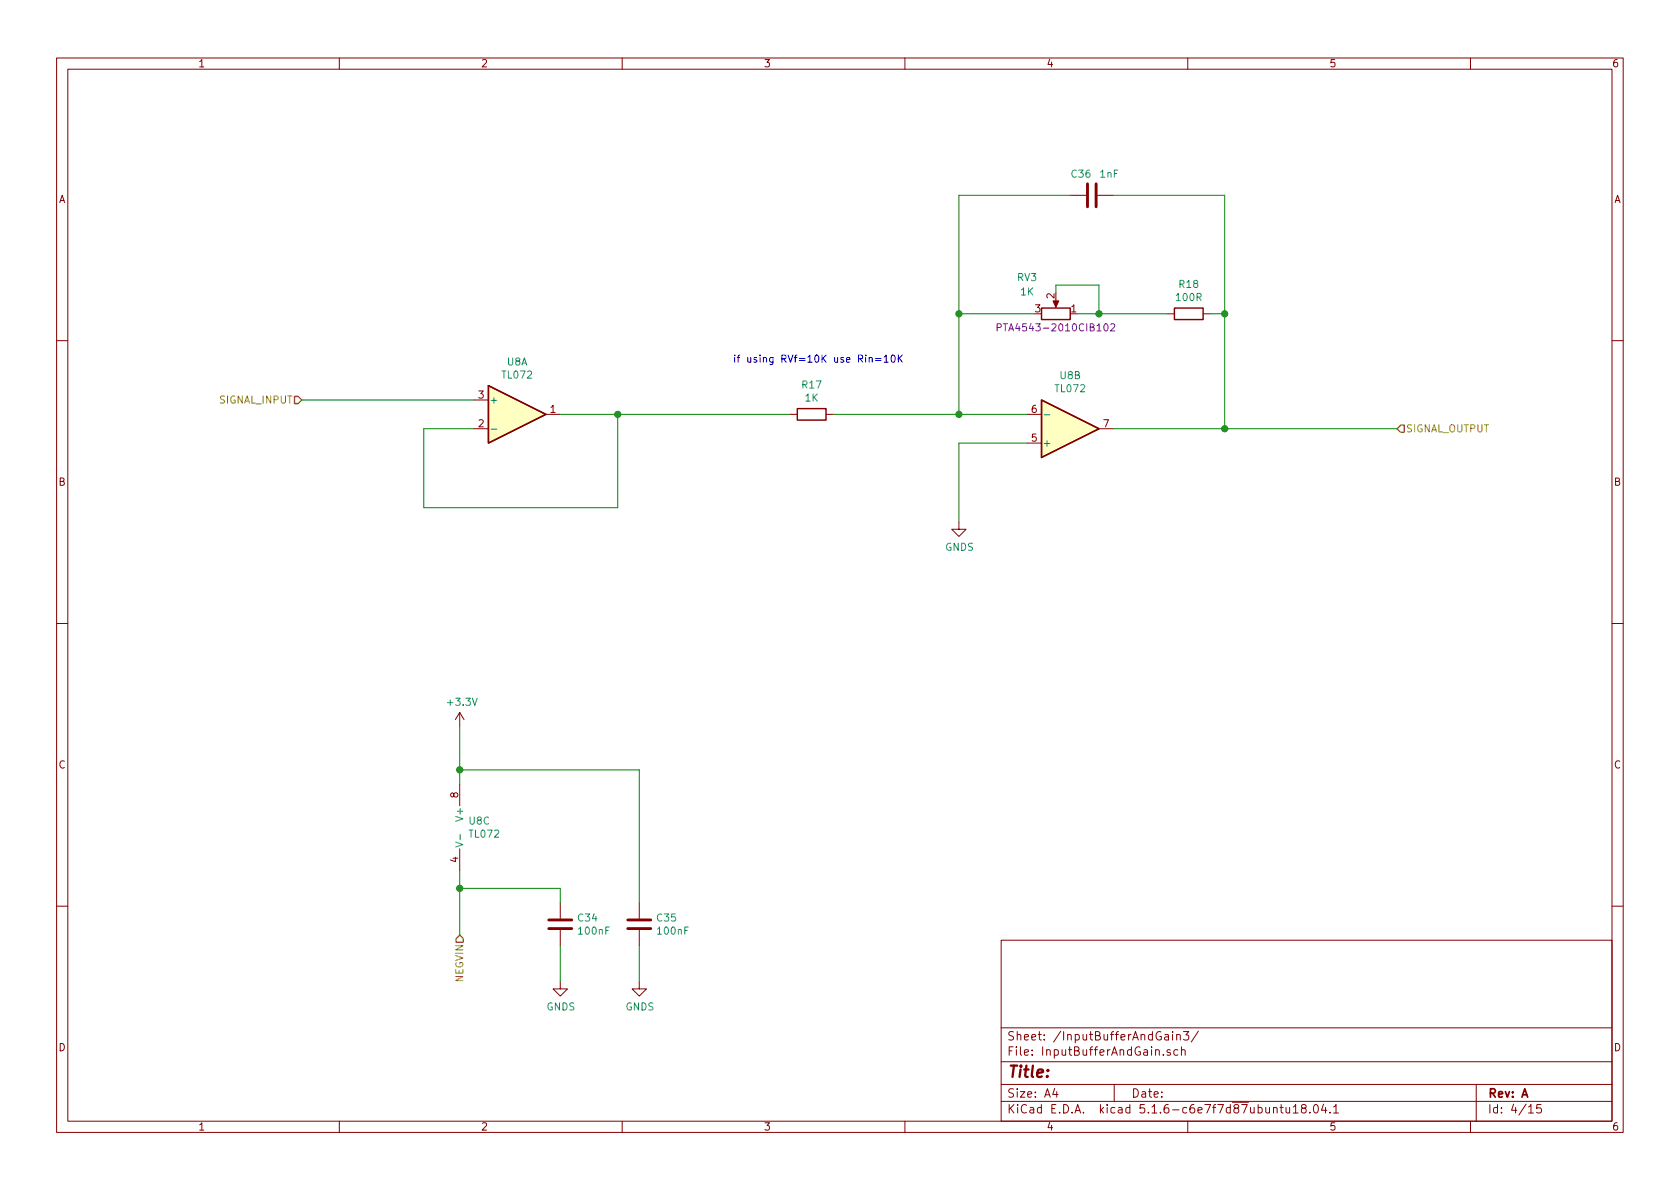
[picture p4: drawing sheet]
<svg xmlns="http://www.w3.org/2000/svg" width="297mm" height="210mm" viewBox="0 0 297 210" stroke-linecap="round" stroke-linejoin="round" font-family="sans-serif">
<g fill="none" stroke="#840000" stroke-width=".18">
<path d="M10 10.3h277v189.9h-277zM12 12.2h273v186.1h-273zM60 10.3v1.9M110 10.3v1.9M160 10.3v1.9M210 10.3v1.9M260 10.3v1.9M189.2 34.5h2.8M194.1 34.5h2.7M186.7 53v1M206.4 55.5h1.2M212.7 55.5h1.3"/>
<path d="M10 60.2h2M83.8 75.8h2.6M83.8 70.7h2.6M96.5 73.3h2.6M139.7 73.3h1.3M146 73.3h1.3M181.6 78.4h2.5M181.6 73.3h2.5M194.3 75.8h2.5M285 60.2h2M169.5 92.3v1.3h1.3l-1.3 1.3-1.2-1.3h1.2M10 110.3h2"/>
<path d="M285 110.3h2M81.3 126l-.8 1.2M81.3 126v2.5M81.3 138.7v3.8M81.3 126l.7 1.2M81.3 150.1v3.8M99.1 159.6v2.8M113 159.6v2.8M10 160.2h2M99.1 173.6v1.3h1.2l-1.2 1.2-1.3-1.2h1.3M99.1 164.5v2.8M113 173.6v1.3h1.3l-1.3 1.2-1.2-1.2h1.2"/>
<path d="M113 164.5v2.8M177 166.3h108v32h-108zM285 160.2h2M60 198.3v1.9M110 198.3v1.9M160 198.3v1.9M177 194.8h108M177 191.8h108M177 187.8h108M177 181.8h108M186.5 192.5l-.4 1h1M186.8 193v1"/>
<path d="M197 191.8v3M205.7 186.5v.1M206 183h.6v.9M206.6 183.3l-.5 .1-.2 .2 .2 .3 .5-.1M206.9 185.7a.37 .37 0 0 0-.6 .1l.1 .2 .5 .2 .1 .1-.2 .3-.5-.1M207.3 182.4v.2M207.3 182.9v1M208.1 183.1v-.1a.37 .37 0 0 1 .6 .1v.8M208.1 182.9v1M208.3 185.7l-.5-.1-.3 .3 .2 .6h.6M208.9 185.7h.1a.37 .37 0 0 1 .5 .1v.8M208.9 185.1v1.5"/>
<path d="M209.2 182.4h1l-.5 .6 .4 .1v.7l-.2 .1-.7-.1M210 198.3v1.9M211.9 182.3l-1.3 2M225.2 196l.2-.2 .3 .1 .1 .9M226.3 195.8h.6M226.5 195.3v1.3l.4 .2M227.4 195.8l.1 .9 .3 .1 .2-.1M228 195.8v1M228.7 195.8l.4-.5v1.5M228.7 196.8h.8M230.4 196l-.3-.2v-.3a.48 .48 0 0 1 .8 0l-.1 .4-.7 .2v.4l.3 .3h.3l.2-.3v-.4l-.2-.1M231.6 196.7v.1"/>
<path d="M232.4 195.4l.2-.1a.8 .8 0 0 1 .5 .8 .8 .8 0 0 1-.5 .7 1 1 0 0 1-.2-1.4zM234 195.2l-.3 1.1h.9M234.4 195.8v1M235.2 196.7v.1M235.8 195.8l.4-.5v1.5M235.8 196.8h.9M260 198.3v1.9M261 191.8v6.5M270.3 195.8l.4-.5v1.5M270.3 196.8h.8M272.5 195.3h-.7l-.1 .7 .2-.1 .5 .1 .1 .2v.5l-.2 .1-.6-.1"/>
</g>
<path d="M192.3 32.5v4.1M193.8 32.5v4.1M97 164.2h4.1M97 162.7h4.1M111 164.2h4.1M111 162.7h4.1" fill="none" stroke="#840000" stroke-width=".51"/>
<path d="M86.8 75.9h1M184.6 73.3h1M80.6 148.9l1.2 .4-1.2 .5M81.4 147.5v1" fill="none" stroke="#008484" stroke-width=".18"/>
<g fill="#ffffc2" stroke="#ffffc2" stroke-width=".18">
<path d="M184.1 70.7l10.2 5.1-10.2 5.1z"/>
<path d="M86.4 68.2l10.1 5.1-10.1 5.1z"/>
</g>
<path d="M184.1 54.5h5.1v2h-5.1zM207.6 54.5h5.1v2h-5.1zM86.4 68.2l10.1 5.1-10.1 5.1zM141 72.3h5v2h-5zM184.1 70.7l10.2 5.1-10.2 5.1z" fill="none" stroke="#840000" stroke-width=".25"/>
<path d="M186.2 53.2h1l-.5 1.2z" fill="#840000" stroke="#840000" stroke-width=".18"/>
<path d="M176.3 57.9h.6l.1-.2v-.3l-.2-.2h-.5v1.3M196.4 57.4l.5-.2 .2 .4v.2l-.8 .7h.8" fill="none" stroke="#840084" stroke-width=".18"/>
<g fill="none" stroke="#008400" stroke-width=".18">
<path d="M189.2 34.5h-19.7v38.8M196.8 34.5h19.7v41.3M169.5 55.5h13.4M186.7 51.7v-1.3h7.6v5.1M190.5 55.5h15.9M214 55.5h2.5M53.3 70.7h30.5M99.1 73.3h40.6M109.2 73.3v16.5h-34.3v-14h8.9M147.3 73.3h34.3M181.6 78.4h-12.1v13.9M196.8 75.8h50.2"/>
<path d="M81.3 136.1h31.7v23.5M81.3 128.5v10.2M81.3 153.9v11.4M81.3 157.1h17.8v2.5M99.1 167.3v6.3M113 167.3v6.3"/>
</g>
<path d="M52.1 70.1h.6l.6 .6-.6 .7h-.6zM247.6 75.2h.7v1.2h-.7l-.6-.6zM81.3 165.3l.6 .7v.6h-1.3v-.6z" fill="none" stroke="#848400" stroke-width=".25"/>
<path d="M153.7 63.3l.1-.1 .4 .1v.8M154.8 63.4h1M154.8 63.7h1M156.3 63.1l.4-.3v1.3M156.3 64.1h.7M157.7 62.9l.1-.1a.67 .67 0 0 1 .5 .6 .67 .67 0 0 1-.5 .7l-.1-.2-.1-.3zM158.8 62.8v1.3M159 63.3l.5 .8M159.5 62.8l-.7 .7" fill="none" stroke="#0000c2" stroke-width=".18"/>
<g fill="#008400" stroke="#008400" stroke-width=".25">
<circle cx="194.3" cy="55.5" r=".51"/>
<circle cx="216.5" cy="55.5" r=".51"/>
<circle cx="81.3" cy="157.1" r=".51"/>
<circle cx="216.5" cy="75.8" r=".51"/>
<circle cx="81.3" cy="136.1" r=".51"/>
<circle cx="169.5" cy="73.3" r=".51"/>
<circle cx="169.5" cy="55.5" r=".51"/>
<circle cx="109.2" cy="73.3" r=".51"/>
</g>
<text font-size="2.8" fill="#840000" x="178" y="190.5">Title:</text>
<g font-size="2.1" fill="#840000">
<text x="178" y="184">Sheet: /InputBufferAndGain3/</text>
<text x="178" y="186.7">File: InputBufferAndGain.sch</text>
<text x="178" y="196.9">KiCad E.D.A. kicad 5.1.6-c6e7f7d87ubuntu18.04.1</text>
<text x="178" y="194.1">Size: A4</text>
<text x="200" y="194.1">Date:</text>
<text x="263" y="194.1">Rev: A</text>
<text x="263" y="196.9">Id: 4/15</text>
</g>
<g font-size="1.8" fill="#840000">
<text x="35" y="11.9">1</text>
<text x="85" y="11.9">2</text>
<text x="135" y="11.9">3</text>
<text x="185" y="11.9">4</text>
<text x="235" y="11.9">5</text>
<text x="285" y="11.9">6</text>
<text x="10.4" y="35.9">A</text>
<text x="285.4" y="35.9">A</text>
<text x="186.4" y="52.8" transform="rotate(-90 186.4 52.8)">2</text>
<text x="183" y="55.2">3</text>
<text x="189.4" y="55.2">1</text>
<text x="84.6" y="70.5">3</text>
<text x="84.6" y="75.6">2</text>
<text x="97.3" y="73">1</text>
<text x="182.4" y="73">6</text>
<text x="195.1" y="75.6">7</text>
<text x="182.4" y="78.1">5</text>
<text x="10.4" y="85.9">B</text>
<text x="285.4" y="85.9">B</text>
<text x="10.4" y="135.9">C</text>
<text x="285.4" y="135.9">C</text>
<text x="81" y="141.1" transform="rotate(-90 81 141.1)">8</text>
<text x="81" y="152.5" transform="rotate(-90 81 152.5)">4</text>
<text x="10.4" y="185.9">D</text>
<text x="285.4" y="185.9">D</text>
<text x="35" y="199.9">1</text>
<text x="85" y="199.9">2</text>
<text x="135" y="199.9">3</text>
<text x="185" y="199.9">4</text>
<text x="235" y="199.9">5</text>
<text x="285" y="199.9">6</text>
</g>
<g font-size="1.8" fill="#008484">
<text x="189.5" y="31.4">C36</text>
<text x="194.5" y="31.4">1nF</text>
<text x="179.9" y="49.7">RV3</text>
<text x="180.5" y="52.2">1K</text>
<text x="208.1" y="53.2">100R</text>
<text x="208.6" y="50.9">R18</text>
<text x="89.7" y="64.6">U8A</text>
<text x="86.5" y="71.4">+</text>
<text x="88.9" y="66.9">TL072</text>
<text x="141.9" y="68.7">R17</text>
<text x="142.4" y="71">1K</text>
<text x="186.7" y="69.4">TL072</text>
<text x="187.5" y="67.1">U8B</text>
<text x="184.3" y="79">+</text>
<text x="167.1" y="97.4">GNDS</text>
<text x="79.3" y="124.8">+3.3V</text>
<text x="81.9" y="144.8" transform="rotate(-90 81.9 144.8)">V+</text>
<text x="83" y="145.8">U8C</text>
<text x="83.1" y="148.1">TL072</text>
<text x="102.3" y="163">C34</text>
<text x="102.4" y="165.3">100nF</text>
<text x="116.2" y="163">C35</text>
<text x="116.4" y="165.3">100nF</text>
<text x="96.6" y="178.7">GNDS</text>
<text x="110.6" y="178.7">GNDS</text>
</g>
<text font-size="1.8" fill="#840084" x="177.7" y="58.6">PTA4543-2010CIB102</text>
<text font-size="1.8" fill="#0000c2" x="129.5" y="64.1">if using RVf=10K use Rin=10K</text>
<g font-size="1.8" fill="#848400">
<text x="38.8" y="71.4">SIGNAL_INPUT</text>
<text x="248.5" y="76.4">SIGNAL_OUTPUT</text>
<text x="81.9" y="173.7" transform="rotate(-90 81.9 173.7)">NEGVIN</text>
</g>
</svg>
